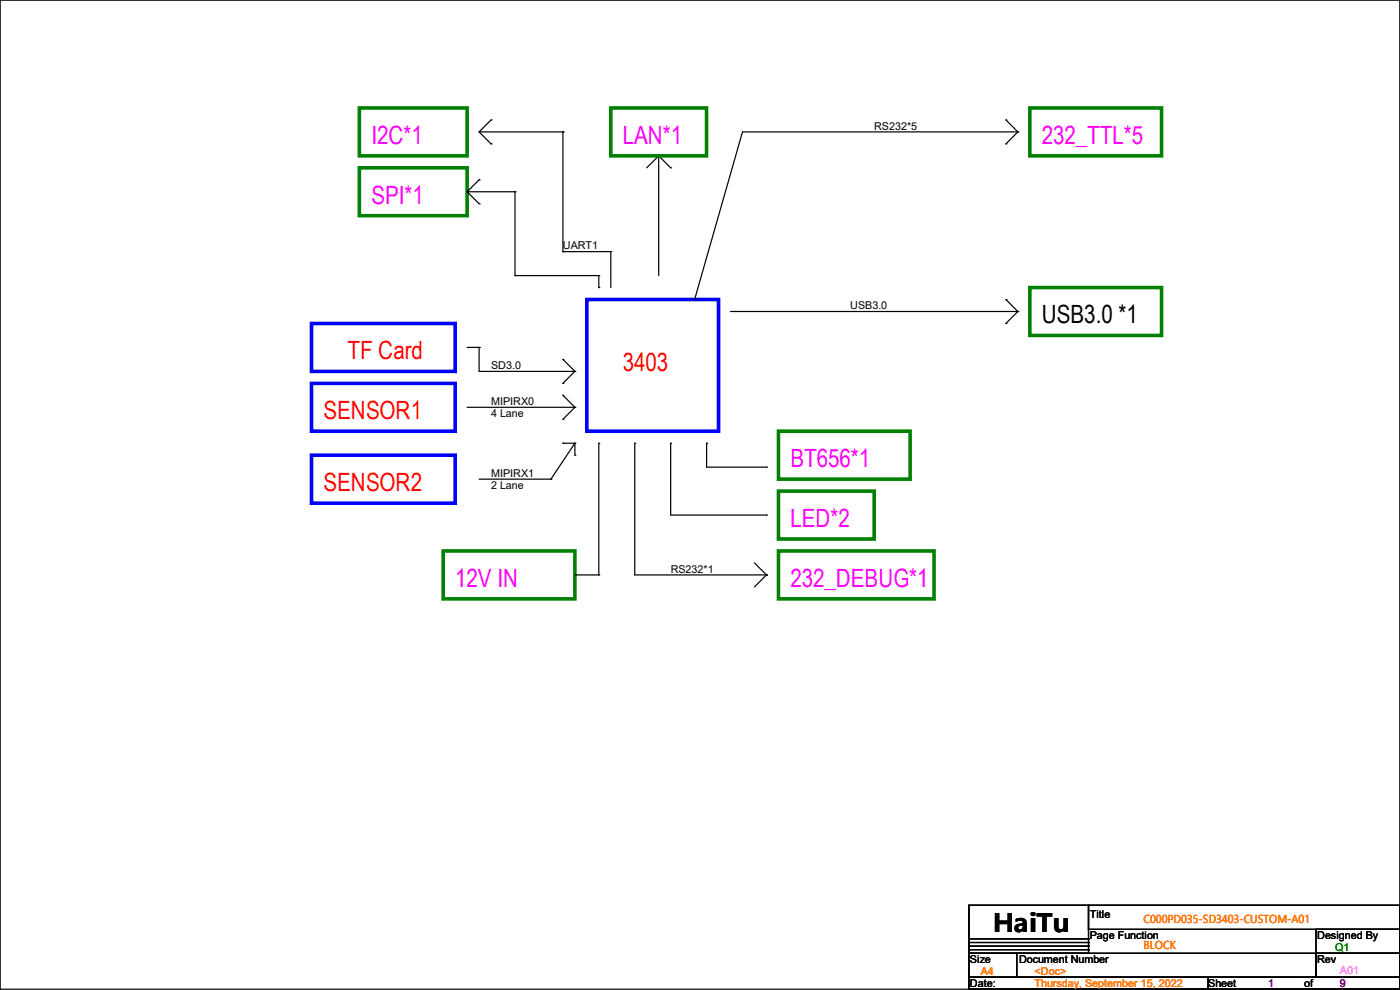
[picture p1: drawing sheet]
<svg xmlns="http://www.w3.org/2000/svg" width="297mm" height="210mm" viewBox="0 0 297 210" stroke-linecap="round" stroke-linejoin="round" font-family="sans-serif">
<g fill="none" stroke="#000" stroke-width=".25">
<path d="M0 0h297v209.8h-297zM101.6 38.1h.1M101.6 38.1l-2.5 2.6M101.6 28h17.8M101.6 28l2.6 2.5M104.2 25.4h.1M104.2 30.5h.1M104.2 25.4l-2.6 2.6M119.4 28h.1M119.4 28v25.4M139.7 33.1h.1M139.7 33.1v25.4"/>
<path d="M139.7 33.1l-2.5 2.5M139.7 33.1l2.6 2.5M142.3 35.6h.1M213.4 30.5h.1M213.4 25.4h.1M213.4 25.4l2.5 2.6M215.9 28h.1M215.9 28l-2.5 2.5M215.9 28h-58.4l-10.1 35.5M99.1 40.7l2.5 2.5M99.1 40.7h10.2M101.6 43.2h.1"/>
<path d="M109.3 40.7h.1M109.3 58.5h.1M109.3 40.7v17.8M109.3 58.5h17.7M119.4 53.4h.1M119.4 53.4h10.2M127 58.5h.1M127 58.5v2.5M129.6 53.4h.1M129.6 53.4v7.6M99.1 73.7h2.5M101.6 73.7h.1"/>
<path d="M101.6 73.7v5.1h20.4M119.4 76.2h.1M119.4 76.2l2.6 2.6M122 78.8h.1M122 78.8l-2.6 2.5M127 61h.1M147.4 63.5h.1M155 66.1h60.9M213.4 68.6h.1M213.4 63.5h.1M213.4 63.5l2.5 2.6M215.9 66.1h.1"/>
<path d="M215.9 66.1l-2.5 2.5M99.1 86.4h22.9M119.4 81.3h.1M119.4 83.9h.1M119.4 88.9h.1M119.4 94h.1M119.4 83.9l2.6 2.5M119.4 94h2.6M122 86.4h.1M122 94h.1M122 96.6h.1M122 86.4l-2.6 2.5"/>
<path d="M122 94l-5.1 7.6M122 94v2.6M127 94h.1M127 94v28M134.7 94h.1M134.7 94v28h27.9M142.3 94h.1M142.3 94v15.3h20.3M149.9 94h.1M149.9 94v5.1h12.7M162.6 99.1h.1M101.6 101.6h15.3"/>
<path d="M116.9 101.6h.1M160.1 119.4l2.5 2.6M162.6 109.3h.1M122 122h5M127 122h.1M162.6 122h.1M162.6 122l-2.5 2.5M205.5 192.1h25.4v10.1h-25.4zM205.5 192.1h91.5v17.7h-91.5zM205.5 199.2h25.4M205.5 199.9h25.4M230.9 192.1h66.1v5h-66.1z"/>
<path d="M230.9 199.2h.1M230.9 199.9h.1M279.2 197.1h17.8v5.1h-17.8zM205.5 202.2h10.2v5.1h-10.2zM205.5 207.3h50.8v2.5h-50.8zM205.5 200.7h25.4M205.5 201.5h25.4M215.7 202.2h63.5v5.1h-63.5zM230.9 200.7h.1M230.9 201.5h.1M256.3 207.3h40.7v2.5h-40.7zM279.2 202.2h17.8v5.1h-17.8z"/>
</g>
<path d="M66.1 68.6h30.5v10.2h-30.5zM124.5 63.5h27.9v28h-27.9zM66.1 81.3h30.5v10.2h-30.5zM66.1 96.6h30.5v10.1h-30.5z" fill="none" stroke="#00f" stroke-width=".76"/>
<path d="M76.2 35.6h22.9v10.2h-22.9zM76.2 22.9h22.9v10.2h-22.9zM129.6 22.9h20.3v10.2h-20.3zM218.5 22.9h27.9v10.2h-27.9zM218.5 61h27.9v10.2h-27.9zM165.1 91.5h28v10.1h-28zM94 116.9h28v10.1h-28zM165.1 116.9h33.1v10.1h-33.1zM165.1 104.2h20.4v10.1h-20.4z" fill="none" stroke="#008000" stroke-width=".76"/>
<g font-size="5.3" fill="#f0f">
<text x="78.8" y="30.5">I2C*1</text>
<text x="132.1" y="30.5">LAN*1</text>
<text x="221" y="30.5">232_TTL*5</text>
<text x="78.8" y="43.2">SPI*1</text>
<text x="167.7" y="99.1">BT656*1</text>
<text x="167.7" y="111.8">LED*2</text>
<text x="96.6" y="124.5">12V IN</text>
<text x="167.7" y="124.5">232_DEBUG*1</text>
</g>
<g font-size="5.3">
<text x="221" y="68.6">USB3.0 *1</text>
<text x="210.6" y="197.7">HaiTu</text>
</g>
<g font-size="5.3" fill="#f00">
<text x="73.7" y="76.2">TF Card</text>
<text x="132.1" y="78.7">3403</text>
<text x="68.6" y="88.9">SENSOR1</text>
<text x="68.6" y="104.1">SENSOR2</text>
</g>
<g font-size="2.3">
<text x="185.5" y="27.5">RS232*5</text>
<text x="119.4" y="52.9">UART1</text>
<text x="180.4" y="65.6">USB3.0</text>
<text x="104.2" y="78.3">SD3.0</text>
<text x="104.2" y="85.9">MIPIRX0</text>
<text x="104.2" y="88.5">4 Lane</text>
<text x="104.2" y="101.2">MIPIRX1</text>
<text x="104.2" y="103.7">2 Lane</text>
<text x="142.3" y="121.5">RS232*1</text>
<text x="231.2" y="194.6">Title</text>
<text x="231.2" y="199.2">Page Function</text>
<text x="279.4" y="199.2">Designed By</text>
<text x="205.8" y="204.3">Size</text>
<text x="205.8" y="209.4">Date:</text>
<text x="216.2" y="204.3">Document Number</text>
<text x="256.3" y="209.4">Sheet</text>
<text x="276.7" y="209.4">of</text>
<text x="279.4" y="204.3">Rev</text>
</g>
<g font-size="2.3" fill="#ff8000">
<text x="242.6" y="195.7">C000PD035-SD3403-CUSTOM-A01</text>
<text x="242.6" y="201.3">BLOCK</text>
<text x="208.1" y="206.8">A4</text>
<text x="219.5" y="206.8">&lt;Doc&gt;</text>
<text x="219.5" y="209.4">Thursday, September 15, 2022</text>
</g>
<text font-size="2.3" fill="#008000" x="283.3" y="201.8">Q1</text>
<g font-size="2.3" fill="#800080">
<text x="269" y="209.4">1</text>
<text x="284.3" y="209.4">9</text>
</g>
<text font-size="2.3" fill="#ff80ff" x="284.3" y="206.6">A01</text>
</svg>
